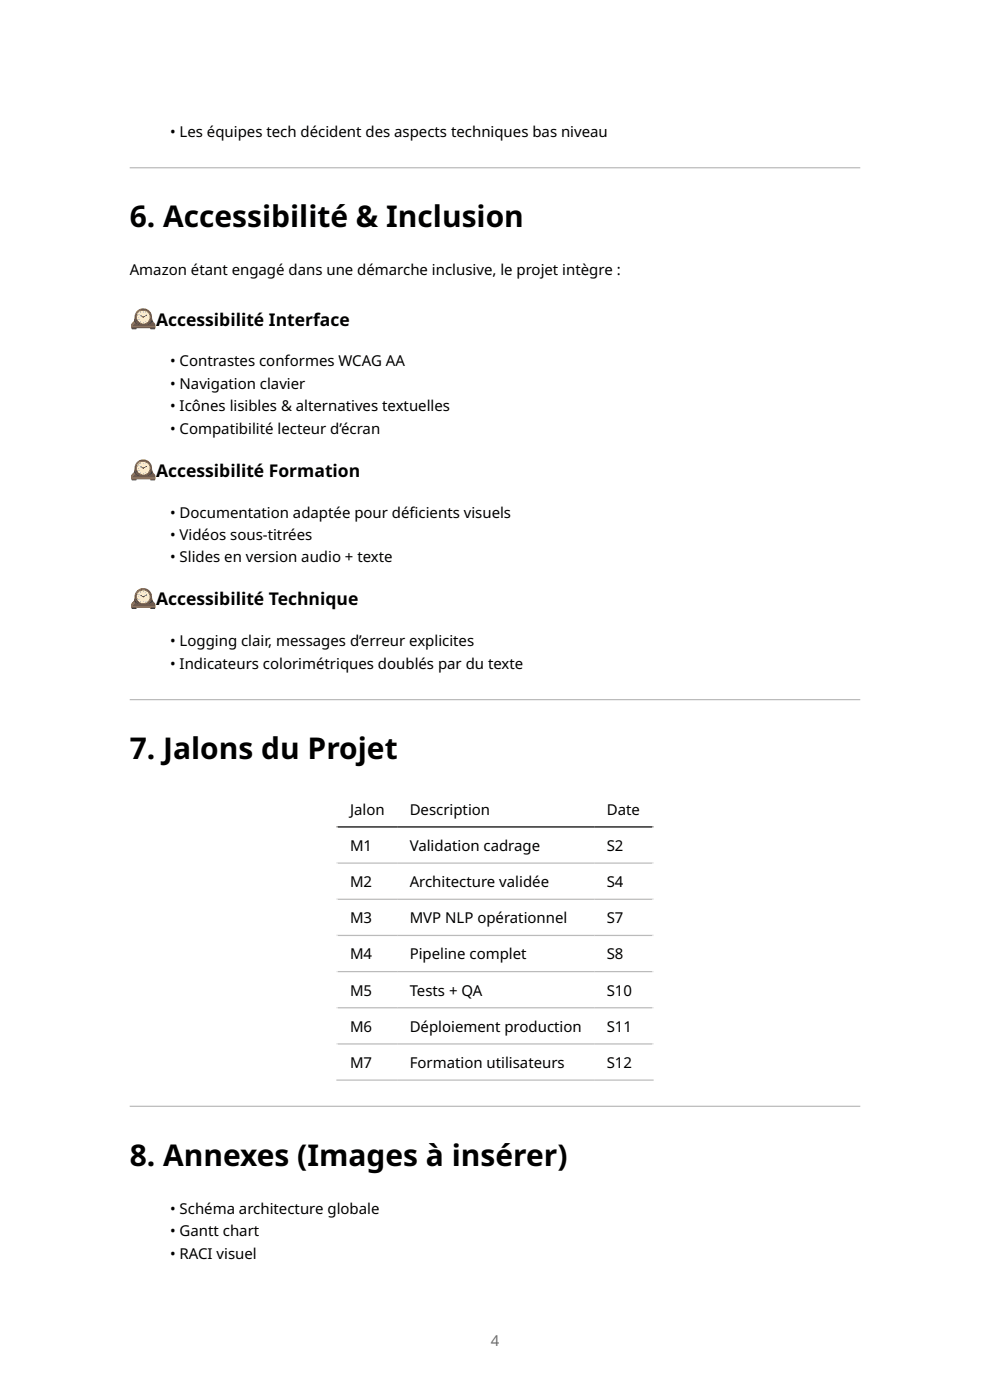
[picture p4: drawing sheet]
<svg xmlns="http://www.w3.org/2000/svg" width="210mm" height="297mm" viewBox="0 0 210 297" stroke-linecap="round" stroke-linejoin="round" font-family="sans-serif">
<g fill="#bbb">
<path d="M27.5 35.7h155zM27.5 35.5h155v.2h-155z" fill-rule="evenodd"/>
<path d="M27.5 148.6h155zM27.5 148.3h155v.3h-155z" fill-rule="evenodd"/>
</g>
<path d="M71.3 167.8h67.4M71.5 167.6v61.7M138.5 167.6v61.7" fill="none" stroke="#fff" stroke-width=".26"/>
<path d="M71.3 175.4h67.4" fill="none" stroke="#000" stroke-width=".26"/>
<path d="M71.3 183.1h67.4M71.3 190.8h67.4M71.3 198.4h67.4M71.3 206.1h67.4M71.3 213.8h67.4M71.3 221.5h67.4M71.3 229.1h67.4" fill="none" stroke="#bbb" stroke-width=".26"/>
<path d="M27.5 234.8h155zM27.5 234.6h155v.2h-155z" fill-rule="evenodd" fill="#bbb"/>
<g fill="#563428">
<path d="M27.9 69.6h1.1v.1l-.2 .2h-.7z"/>
<path d="M31.9 69.6h1v.1l-.1 .2h-.8z"/>
</g>
<path d="M29.1 66a1.92 1.92 0 0 1 2.3-.3 1.92 1.92 0 0 1 .9 2.1v.1a1.69 1.69 0 0 1 .7 1.7h-5.2a1.63 1.63 0 0 1 .7-1.7v-.3a2.1 2.1 0 0 1 .6-1.6z" fill="#8b5738"/>
<circle cx="30.4" cy="67.4" r="1.56" fill="#563428"/>
<circle cx="30.4" cy="67.3" r="1.42" fill="#fcebcd"/>
<path d="M28.9 67.3a1.5 1.5 0 0 0 3 0 1.5 1.5 0 0 0-3 0zM29.1 67.3a1.33 1.33 0 0 1 2.6 0 1.33 1.33 0 0 1-2.6 0z" fill="#e2a610"/>
<path d="M29.3 66.3l.5-.3-.7 .8z" fill="#ffe36c"/>
<path d="M29.1 66l.7-.3-1.1 1.1z" fill="#ba793e"/>
<path d="M27.8 69.3h5.1" fill="none" stroke="#ba793e" stroke-width=".21"/>
<g fill="#563428">
<path d="M32.3 67.4l.3 .9-1.3 .6a2.1 2.1 0 0 0 1-1.5z"/>
<path d="M28.5 67.4a2.45 2.45 0 0 0 1 1.5l-.5-.2a.93 .93 0 0 1-.5-1.3z"/>
</g>
<g fill="#3e2723">
<path d="M29.8 66.2l.1 .3z"/>
<path d="M30.9 68.1l.1 .2z"/>
<path d="M29.3 66.7l.3 .1z"/>
<path d="M31 66.2l-.1 .3z"/>
<path d="M29.9 68.1l-.1 .3z"/>
<path d="M29.3 67.8h.3z"/>
<path d="M29.3 67.2l.2 .1z"/>
<path d="M30.4 66.1v.2z"/>
<path d="M30.4 68.2v.2z"/>
</g>
<path d="M28.2 68.5l.1-.1a.24 .24 0 0 1 .3 .2 .24 .24 0 0 1-.3 .3l-.2 .2h-.1z" fill="#ba793e"/>
<g fill="#3e2723">
<path d="M30.4 67.2l.8-.4-.7 .5z"/>
<path d="M29.8 66.9l.6 .3-.1 .1z"/>
<circle cx="30.4" cy="67.3" r=".13"/>
</g>
<g fill="#563428">
<path d="M27.9 101.6h1.1v.2l-.2 .1h-.7z"/>
<path d="M31.9 101.6h1v.2l-.1 .1h-.8z"/>
</g>
<path d="M29.1 98a1.92 1.92 0 0 1 2.3-.3 1.92 1.92 0 0 1 .9 2.1v.2a1.69 1.69 0 0 1 .7 1.7h-5.2a1.63 1.63 0 0 1 .7-1.7v-.3a2.1 2.1 0 0 1 .6-1.7z" fill="#8b5738"/>
<circle cx="30.4" cy="99.4" r="1.56" fill="#563428"/>
<circle cx="30.4" cy="99.3" r="1.42" fill="#fcebcd"/>
<path d="M28.9 99.3a1.5 1.5 0 0 0 3 0 1.5 1.5 0 0 0-3 0zM29.1 99.3a1.33 1.33 0 0 1 2.6 0 1.33 1.33 0 0 1-2.6 0z" fill="#e2a610"/>
<path d="M29.3 98.3l.5-.3-.7 .8z" fill="#ffe36c"/>
<path d="M29.1 98.1l.7-.4-1.1 1.2z" fill="#ba793e"/>
<path d="M27.8 101.4h5.1" fill="none" stroke="#ba793e" stroke-width=".21"/>
<g fill="#563428">
<path d="M32.3 99.5l.3 .9-1.3 .6a2.1 2.1 0 0 0 1-1.5z"/>
<path d="M28.5 99.5a2.45 2.45 0 0 0 1 1.5l-.5-.2a.93 .93 0 0 1-.5-1.3z"/>
</g>
<g fill="#3e2723">
<path d="M29.8 98.3l.1 .2z"/>
<path d="M30.9 100.1l.1 .3z"/>
<path d="M29.3 98.7l.3 .2z"/>
<path d="M31 98.3l-.1 .2z"/>
<path d="M29.9 100.1l-.1 .3z"/>
<path d="M29.3 99.9l.3-.1z"/>
<path d="M29.3 99.3h.2z"/>
<path d="M30.4 98.2v.2z"/>
<path d="M30.4 100.3v.2z"/>
</g>
<path d="M28.2 100.5h.1a.24 .24 0 0 1 .3 .2 .24 .24 0 0 1-.3 .2l-.2 .3-.1-.1z" fill="#ba793e"/>
<g fill="#3e2723">
<path d="M30.4 99.2l.8-.3-.7 .5z"/>
<path d="M29.8 98.9l.6 .3-.1 .2z"/>
<circle cx="30.4" cy="99.3" r=".13"/>
</g>
<g fill="#563428">
<path d="M27.9 128.9h1.1v.2l-.2 .1h-.7z"/>
<path d="M31.9 128.9h1v.2l-.1 .1h-.8z"/>
</g>
<path d="M29.1 125.3a1.92 1.92 0 0 1 2.3-.3 1.92 1.92 0 0 1 .9 2.1v.2a1.69 1.69 0 0 1 .7 1.7h-5.2a1.63 1.63 0 0 1 .7-1.7v-.3a2.1 2.1 0 0 1 .6-1.7z" fill="#8b5738"/>
<circle cx="30.4" cy="126.7" r="1.56" fill="#563428"/>
<circle cx="30.4" cy="126.6" r="1.42" fill="#fcebcd"/>
<path d="M28.9 126.6a1.5 1.5 0 0 0 3 0 1.5 1.5 0 0 0-3 0zM29.1 126.6a1.33 1.33 0 0 1 2.6 0 1.33 1.33 0 0 1-2.6 0z" fill="#e2a610"/>
<path d="M29.3 125.6l.5-.3-.7 .8z" fill="#ffe36c"/>
<path d="M29.1 125.4l.7-.4-1.1 1.2z" fill="#ba793e"/>
<path d="M27.8 128.7h5.1" fill="none" stroke="#ba793e" stroke-width=".21"/>
<g fill="#563428">
<path d="M32.3 126.8l.3 .9-1.3 .6a2.1 2.1 0 0 0 1-1.5z"/>
<path d="M28.5 126.8a2.45 2.45 0 0 0 1 1.5l-.5-.2a.93 .93 0 0 1-.5-1.3z"/>
</g>
<g fill="#3e2723">
<path d="M29.8 125.5l.1 .3z"/>
<path d="M30.9 127.4l.1 .3z"/>
<path d="M29.3 126l.3 .2z"/>
<path d="M31 125.6l-.1 .2z"/>
<path d="M29.9 127.4l-.1 .3z"/>
<path d="M29.3 127.2l.3-.1z"/>
<path d="M29.3 126.6h.2z"/>
<path d="M30.4 125.5v.2z"/>
<path d="M30.4 127.6v.1z"/>
</g>
<path d="M28.2 127.8h.1a.24 .24 0 0 1 .3 .2 .24 .24 0 0 1-.3 .2l-.2 .3-.1-.1z" fill="#ba793e"/>
<g fill="#3e2723">
<path d="M30.4 126.5l.8-.4-.7 .6z"/>
<path d="M29.8 126.2l.6 .3-.1 .2z"/>
<circle cx="30.4" cy="126.6" r=".13"/>
</g>
<g font-size="6.3">
<text x="27.5" y="48.2">6. Accessibilité &amp; Inclusion</text>
<text x="27.5" y="161.1">7. Jalons du Projet</text>
<text x="27.5" y="247.3">8. Annexes (Images à insérer)</text>
</g>
<g font-size="3.7">
<text x="33.1" y="69.1">Accessibilité Interface</text>
<text x="33.1" y="101.1">Accessibilité Formation</text>
<text x="33.1" y="128.4">Accessibilité Technique</text>
</g>
<g font-size="3.2">
<text x="36.1" y="29">• Les équipes tech décident des aspects techniques bas niveau</text>
<text x="27.5" y="58.4">Amazon étant engagé dans une démarche inclusive, le projet intègre :</text>
<text x="36.1" y="77.7">• Contrastes conformes WCAG AA</text>
<text x="36.1" y="82.5">• Navigation clavier</text>
<text x="36.1" y="87.3">• Icônes lisibles &amp; alternatives textuelles</text>
<text x="36.1" y="92">• Compatibilité lecteur d’écran</text>
<text x="36.1" y="109.8">• Documentation adaptée pour déf</text>
<text x="86.9" y="109.8">icients visuels</text>
<text x="36.1" y="114.6">• Vidéos sous-titrées</text>
<text x="36.1" y="119.3">• Slides en version audio + texte</text>
<text x="36.1" y="137.1">• Logging clair, messages d’erreur explicites</text>
<text x="36.1" y="141.8">• Indicateurs colorimétriques doublés par du texte</text>
<text x="74.3" y="172.8">Jalon</text>
<text x="86.9" y="172.8">Description</text>
<text x="128.7" y="172.8">Date</text>
<text x="74.3" y="180.5">M1</text>
<text x="86.9" y="180.5">Validation cadrage</text>
<text x="128.7" y="180.5">S2</text>
<text x="74.3" y="188.2">M2</text>
<text x="86.9" y="188.2">Architecture validée</text>
<text x="128.7" y="188.2">S4</text>
<text x="74.3" y="195.8">M3</text>
<text x="86.9" y="195.8">MVP NLP opérationnel</text>
<text x="128.7" y="195.8">S7</text>
<text x="74.3" y="203.5">M4</text>
<text x="86.9" y="203.5">Pipeline complet</text>
<text x="128.7" y="203.5">S8</text>
<text x="74.3" y="211.2">M5</text>
<text x="86.9" y="211.2">Tests + QA</text>
<text x="128.7" y="211.2">S10</text>
<text x="74.3" y="218.9">M6</text>
<text x="86.9" y="218.9">Déploiement production</text>
<text x="128.7" y="218.9">S11</text>
<text x="74.3" y="226.5">M7</text>
<text x="86.9" y="226.5">Formation utilisateurs</text>
<text x="128.7" y="226.5">S12</text>
<text x="36.1" y="257.5">• Schéma architecture globale</text>
<text x="36.1" y="262.3">• Gantt chart</text>
<text x="36.1" y="267">• RACI visuel</text>
</g>
<text font-size="3.2" fill="#6e6e6e" x="104.1" y="285.5">4</text>
</svg>
